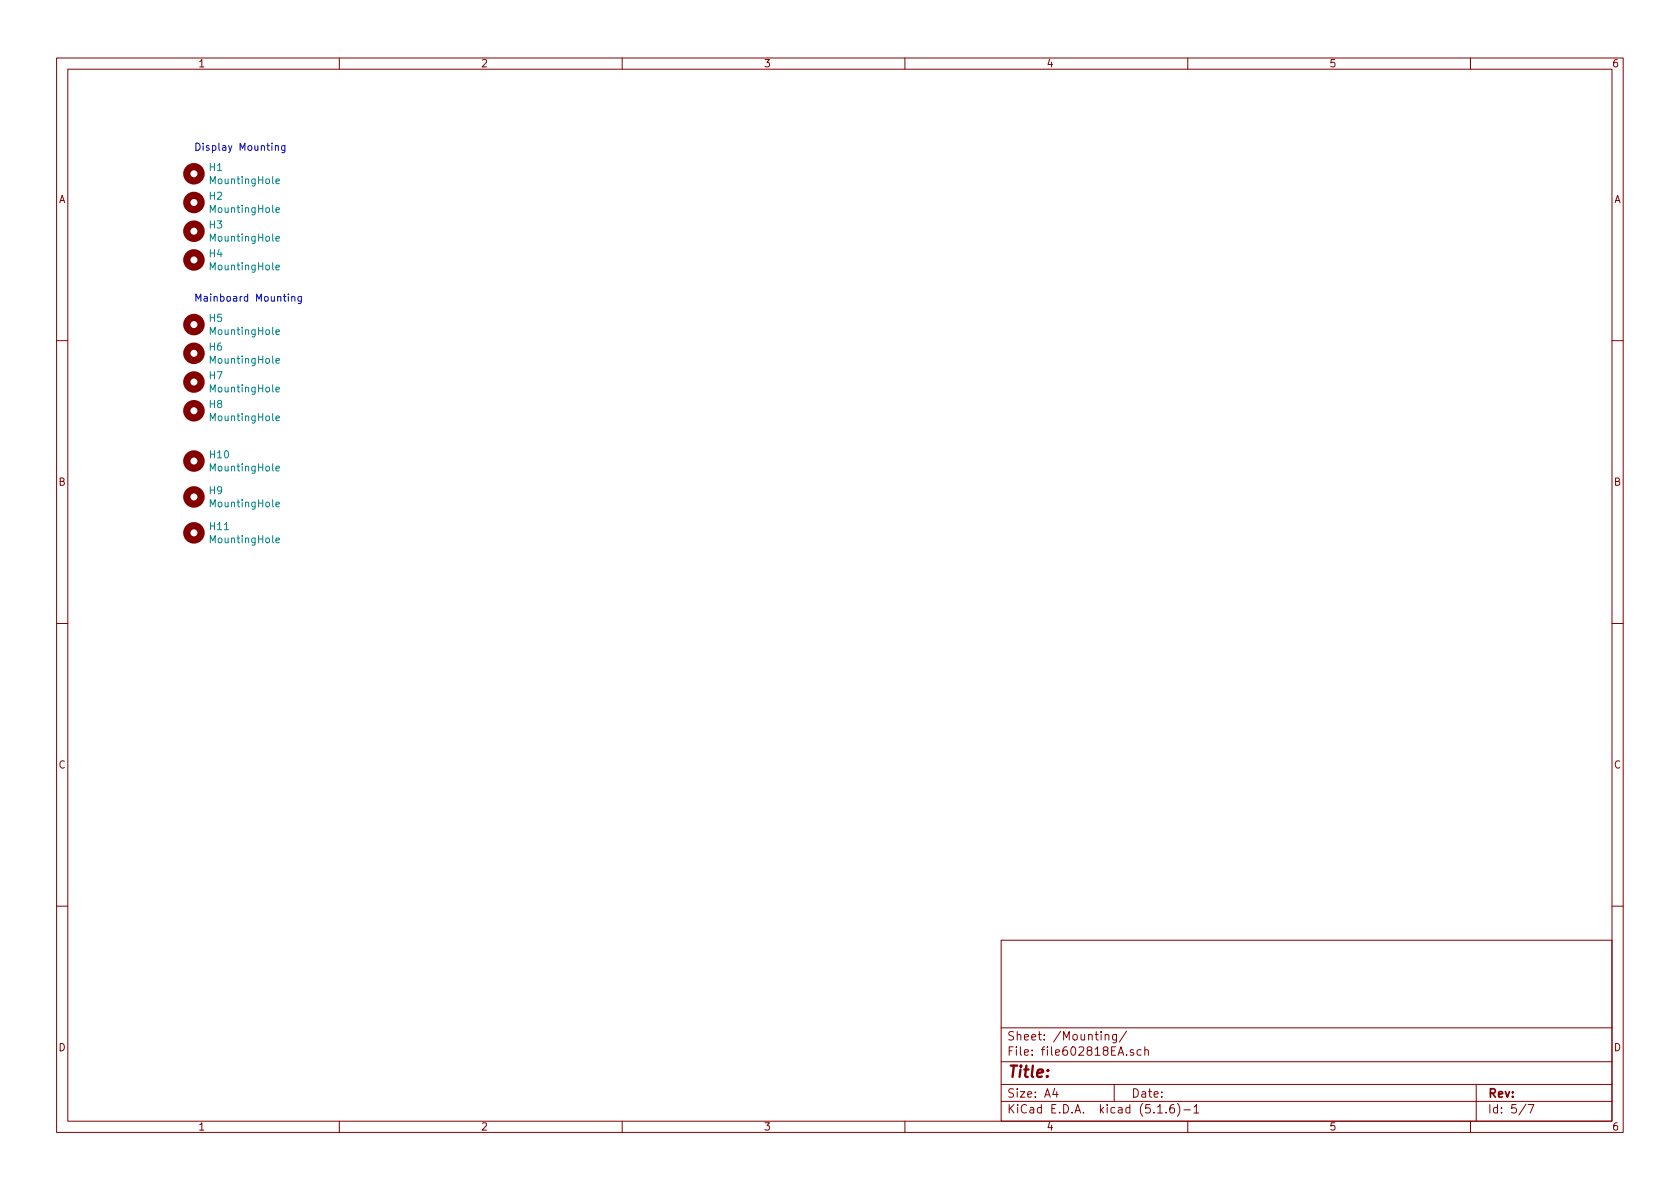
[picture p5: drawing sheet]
<svg xmlns="http://www.w3.org/2000/svg" width="297mm" height="210mm" viewBox="0 0 297 210" stroke-linecap="round" stroke-linejoin="round" font-family="sans-serif">
<g fill="none" stroke="#840000" stroke-width=".18">
<path d="M10 10.3h277v189.9h-277zM12 12.2h273v186.1h-273zM60 10.3v1.9M110 10.3v1.9M160 10.3v1.9M210 10.3v1.9M260 10.3v1.9M10 60.2h2M285 60.2h2M10 110.3h2M285 110.3h2M10 160.2h2"/>
<path d="M177 166.3h108v32h-108zM285 160.2h2M60 198.3v1.9M110 198.3v1.9M160 198.3v1.9M177 194.8h108M177 191.8h108M177 187.8h108M177 181.8h108M186.5 192.5l-.4 1h1M186.8 193v1M195.4 183.1l.1-.1a.37 .37 0 0 1 .6 .1v.8"/>
<path d="M195.4 182.9v1M197 191.8v3M197.4 182.9v1.2l-.3 .3-.3-.1M197.4 183l-.4-.1-.3 .3 .1 .6h.6M199.2 182.3l-1.3 2M200.4 185.7a.37 .37 0 0 0-.6 .1l.1 .2 .5 .2 .1 .1-.2 .3-.5-.1M201.8 185.7l-.5-.1-.3 .3 .1 .6 .2 .1 .5-.1M202.4 185.7h.1a.37 .37 0 0 1 .5 .1v.8M202.4 185.1v1.5M204.7 196.8h.8M206.2 196.7v.1M207.5 195.3a.59 .59 0 0 0-.7 .7v.5l.2 .2 .4 .1 .2-.1 .1-.5-.2-.2-.4-.1-.3 .3"/>
<path d="M208.2 195.1a1.71 1.71 0 0 1 0 2.3M209.3 196.3h1.2M210 198.3v1.9M211.1 195.8l.4-.5v1.5M211.1 196.8h.9M260 198.3v1.9M261 191.8v6.5M269.8 195.2l-1.2 2M270.2 195.3h1l-.6 1.5"/>
</g>
<g fill="none" stroke="#840000" stroke-width="1.3">
<circle cx="34.3" cy="35.8" r="1.27"/>
<circle cx="34.3" cy="30.7" r="1.27"/>
<circle cx="34.3" cy="46" r="1.27"/>
<circle cx="34.3" cy="40.9" r="1.27"/>
<circle cx="34.3" cy="57.4" r="1.27"/>
<circle cx="34.3" cy="67.6" r="1.27"/>
<circle cx="34.3" cy="62.5" r="1.27"/>
<circle cx="34.3" cy="72.6" r="1.27"/>
<circle cx="34.3" cy="81.5" r="1.27"/>
<circle cx="34.3" cy="94.2" r="1.27"/>
<circle cx="34.3" cy="87.9" r="1.27"/>
</g>
<path d="M48.8 32l.6-.1v-.2l-.4-.1-.2 .2 .1 .6h.5M48.8 37.1l.6-.1v-.2l-.4-.1-.2 .2 .1 .6h.5M48.8 42.2l.6-.1v-.2l-.4-.1-.2 .2 .1 .6h.5M48.8 47.3l.6-.1v-.3h-.4l-.2 .2 .1 .6h.5M48.8 58.7l.6-.1v-.2l-.4-.1-.2 .2 .1 .6h.5M48.8 63.8l.6-.1v-.3h-.4l-.2 .2 .1 .6h.5M48.8 68.9l.6-.1v-.3h-.4l-.2 .2 .1 .6h.5M48.8 74l.6-.1v-.3h-.4l-.2 .1 .1 .6h.5M48.8 82.8l.6-.1v-.2l-.4-.1-.2 .2 .1 .6h.5M48.8 89.2l.6-.1v-.3h-.4l-.2 .2 .1 .6h.5M48.8 95.5l.6-.1v-.2l-.4-.1-.2 .2 .1 .6h.5" fill="none" stroke="#008484" stroke-width=".18"/>
<path d="M48.7 25.9l.2-.2 .3 .1v.8M48.7 25.7v.9M50.4 25.7l-.1 1.2-.2 .1-.3-.1M50.4 25.8l-.4-.1-.2 .3 .1 .5h.5M51 52v.1M51 52.4v.9M51.6 52.5l.2-.1 .3 .1v.8M51.6 52.4v.9M53.3 52.4v1l-.3 .3-.3-.1M53.3 52.5l-.4-.1-.2 .2 .1 .6h.5" fill="none" stroke="#0000c2" stroke-width=".18"/>
<text font-size="2.8" fill="#840000" x="178" y="190.5">Title:</text>
<g font-size="2.1" fill="#840000">
<text x="178" y="184">Sheet: /Mounting/</text>
<text x="178" y="186.7">File: file602818EA.sch</text>
<text x="178" y="196.9">KiCad E.D.A. kicad (5.1.6)-1</text>
<text x="178" y="194.1">Size: A4</text>
<text x="200" y="194.1">Date:</text>
<text x="263" y="194.1">Rev:</text>
<text x="263" y="196.9">Id: 5/7</text>
</g>
<g font-size="1.8" fill="#840000">
<text x="35" y="11.9">1</text>
<text x="85" y="11.9">2</text>
<text x="135" y="11.9">3</text>
<text x="185" y="11.9">4</text>
<text x="235" y="11.9">5</text>
<text x="285" y="11.9">6</text>
<text x="10.4" y="35.9">A</text>
<text x="285.4" y="35.9">A</text>
<text x="10.4" y="85.9">B</text>
<text x="285.4" y="85.9">B</text>
<text x="10.4" y="135.9">C</text>
<text x="285.4" y="135.9">C</text>
<text x="10.4" y="185.9">D</text>
<text x="285.4" y="185.9">D</text>
<text x="35" y="199.9">1</text>
<text x="85" y="199.9">2</text>
<text x="135" y="199.9">3</text>
<text x="185" y="199.9">4</text>
<text x="235" y="199.9">5</text>
<text x="285" y="199.9">6</text>
</g>
<g font-size="1.8" fill="#0000c2">
<text x="34.3" y="26.7">Display Mounting</text>
<text x="34.3" y="53.3">Mainboard Mounting</text>
</g>
<g font-size="1.8" fill="#008484">
<text x="37.1" y="30.2">H1</text>
<text x="37.1" y="35.3">H2</text>
<text x="37.4" y="32.6">MountingHole</text>
<text x="37.1" y="40.4">H3</text>
<text x="37.4" y="37.6">MountingHole</text>
<text x="37.1" y="45.5">H4</text>
<text x="37.4" y="42.7">MountingHole</text>
<text x="37.4" y="47.8">MountingHole</text>
<text x="37.1" y="56.9">H5</text>
<text x="37.4" y="59.2">MountingHole</text>
<text x="37.1" y="62">H6</text>
<text x="37.4" y="64.3">MountingHole</text>
<text x="37.1" y="67.1">H7</text>
<text x="37.4" y="69.4">MountingHole</text>
<text x="37.1" y="72.2">H8</text>
<text x="37.4" y="74.5">MountingHole</text>
<text x="37.2" y="81">H10</text>
<text x="37.4" y="83.4">MountingHole</text>
<text x="37.1" y="87.4">H9</text>
<text x="37.4" y="89.7">MountingHole</text>
<text x="37.2" y="93.7">H11</text>
<text x="37.4" y="96.1">MountingHole</text>
</g>
</svg>
